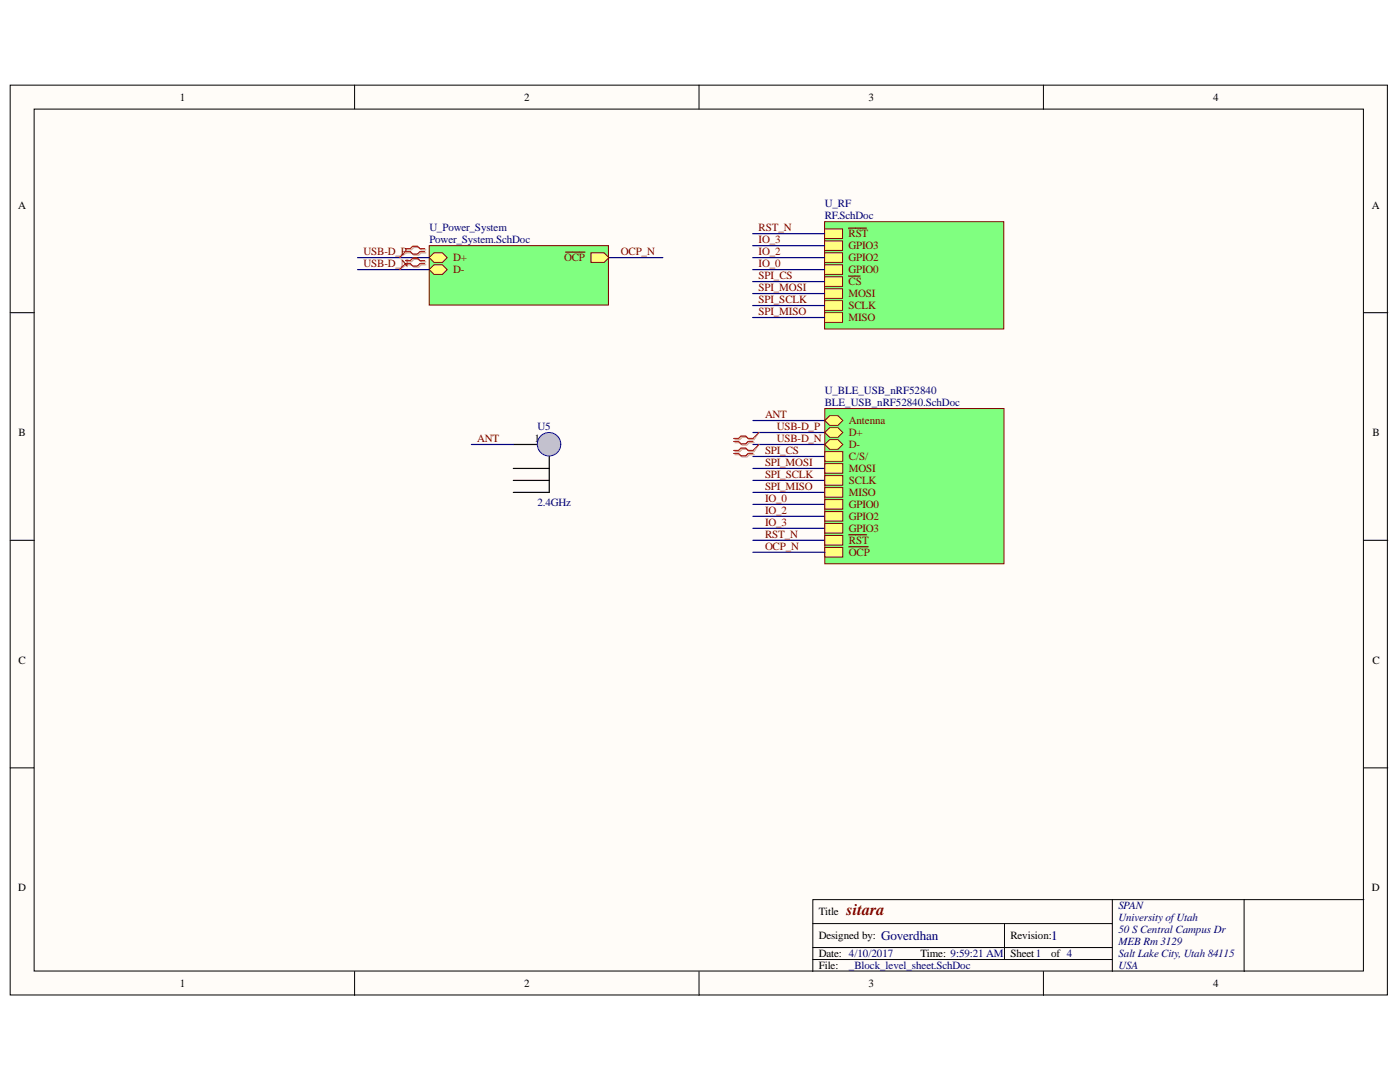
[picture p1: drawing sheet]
<svg xmlns="http://www.w3.org/2000/svg" width="279mm" height="216mm" viewBox="0 0 279 216" stroke-linecap="round" stroke-linejoin="round" font-family="sans-serif">
<g fill="#fffcf8" stroke="#000" stroke-width=".2">
<path d="M2 17h274.9v181.5h-274.9z"/>
<path d="M6.8 21.8h265.3v172h-265.3z"/>
</g>
<g fill="none" stroke="#000" stroke-width=".2">
<path d="M70.8 17v4.8M139.5 17v4.8M208.2 17v4.8M2 62.4h4.8M272.2 62.4h4.8M2 107.8h4.8M272.2 107.8h4.8M2 153.2h4.8M272.2 153.2h4.8M222 179.5v14.4M248.3 179.5h-86.1v14.4M272.2 179.5h-23.9v14.4"/>
<path d="M70.8 193.9v4.7M139.5 193.9v4.7M162.2 184.3h59.8M162.2 191.5h59.8M162.2 189.1h59.8M200.5 184.3v7.2M208.2 193.9v4.7"/>
</g>
<path d="M102.4 88.7h7.2M102.4 98.3h7.2" fill="none" stroke="#000" stroke-width=".24"/>
<circle cx="109.6" cy="88.6" r="2.34" fill="#c0c0c0" stroke="#00f" stroke-width=".2"/>
<path d="M102.4 93.5h7.2M102.4 95.9h7.2M109.6 91.1v7.2" fill="none" stroke="#000" stroke-width=".24"/>
<path d="M164.6 44.2h35.7v21.5h-35.7z" fill="#80ff80" stroke="#800000" stroke-width=".2"/>
<path d="M164.6 45.7h3.5v1.9h-3.5z" fill-rule="evenodd" fill="#ffff80"/>
<path d="M164.6 45.7h3.5v1.9h-3.5z" fill="none" stroke="#800000" stroke-width=".2"/>
<path d="M169.3 45.5h2.3M171.7 45.5h1.2" fill="none" stroke="#800000" stroke-width=".24"/>
<path d="M164.6 48.1h3.5v1.9h-3.5z" fill-rule="evenodd" fill="#ffff80"/>
<path d="M164.6 48.1h3.5v1.9h-3.5z" fill="none" stroke="#800000" stroke-width=".2"/>
<path d="M164.6 50.5h3.5v1.9h-3.5z" fill-rule="evenodd" fill="#ffff80"/>
<path d="M164.6 50.5h3.5v1.9h-3.5z" fill="none" stroke="#800000" stroke-width=".2"/>
<path d="M164.6 52.8h3.5v2h-3.5z" fill-rule="evenodd" fill="#ffff80"/>
<path d="M164.6 52.8h3.5v2h-3.5z" fill="none" stroke="#800000" stroke-width=".2"/>
<path d="M164.6 55.2h3.5v1.9h-3.5z" fill-rule="evenodd" fill="#ffff80"/>
<path d="M164.6 55.2h3.5v1.9h-3.5z" fill="none" stroke="#800000" stroke-width=".2"/>
<path d="M169.3 55.1h1.3M170.7 55.1h.9" fill="none" stroke="#800000" stroke-width=".24"/>
<path d="M164.6 57.6h3.5v1.9h-3.5z" fill-rule="evenodd" fill="#ffff80"/>
<path d="M164.6 57.6h3.5v1.9h-3.5z" fill="none" stroke="#800000" stroke-width=".2"/>
<path d="M164.6 60h3.5v1.9h-3.5z" fill-rule="evenodd" fill="#ffff80"/>
<path d="M164.6 60h3.5v1.9h-3.5z" fill="none" stroke="#800000" stroke-width=".2"/>
<path d="M164.6 62.4h3.5v1.9h-3.5z" fill-rule="evenodd" fill="#ffff80"/>
<path d="M164.6 62.4h3.5v1.9h-3.5z" fill="none" stroke="#800000" stroke-width=".2"/>
<path d="M121.5 51.4h10.8M150.2 51.4h14.4M150.2 46.6h14.4M150.2 49h14.4M150.2 53.8h14.4M150.2 56.2h14.4M150.2 58.6h14.4M150.2 61h14.4M150.2 63.4h14.4M94.1 88.7h8.3" fill="none" stroke="#000080" stroke-width=".24"/>
<path d="M85.7 49h35.7v11.9h-35.7z" fill="#80ff80" stroke="#800000" stroke-width=".2"/>
<path d="M85.7 51.4l.9-.9h1.7l.9 .9-.9 1h-1.7z" fill-rule="evenodd" fill="#ffff80"/>
<path d="M85.7 51.4l.9-.9h1.7l.9 .9-.9 1h-1.7z" fill="none" stroke="#800000" stroke-width=".2"/>
<path d="M85.7 53.8l.9-1h1.7l.9 1-.9 1h-1.7z" fill-rule="evenodd" fill="#ffff80"/>
<path d="M85.7 53.8l.9-1h1.7l.9 1-.9 1h-1.7z" fill="none" stroke="#800000" stroke-width=".2"/>
<path d="M117.9 50.5h2.7l.9 .9-.9 1h-2.7z" fill-rule="evenodd" fill="#ffff80"/>
<path d="M117.9 50.5h2.7l.9 .9-.9 1h-2.7z" fill="none" stroke="#800000" stroke-width=".2"/>
<path d="M112.9 50.3h1.3M114.3 50.3h1.3M115.6 50.3h1.1" fill="none" stroke="#800000" stroke-width=".24"/>
<path d="M150.3 83.9h14.3M150.3 86.3h14.3M150.3 88.7h14.3M150.3 91.1h14.3M150.3 93.5h14.3M150.3 95.9h14.3M150.3 98.3h14.3M150.3 100.6h14.3M150.3 103h14.3M150.3 105.4h14.3M150.3 107.8h14.3" fill="none" stroke="#000080" stroke-width=".24"/>
<path d="M164.6 81.5h35.8v31h-35.8z" fill="#80ff80" stroke="#800000" stroke-width=".2"/>
<path d="M164.6 83.9l1-.9h1.6l1 .9-1 1h-1.6z" fill-rule="evenodd" fill="#ffff80"/>
<path d="M164.6 83.9l1-.9h1.6l1 .9-1 1h-1.6z" fill="none" stroke="#800000" stroke-width=".2"/>
<path d="M164.6 86.3l1-1h1.6l1 1-1 1h-1.6z" fill-rule="evenodd" fill="#ffff80"/>
<path d="M164.6 86.3l1-1h1.6l1 1-1 1h-1.6z" fill="none" stroke="#800000" stroke-width=".2"/>
<path d="M164.6 88.7l1-1h1.6l1 1-1 .9h-1.6z" fill-rule="evenodd" fill="#ffff80"/>
<path d="M164.6 88.7l1-1h1.6l1 1-1 .9h-1.6z" fill="none" stroke="#800000" stroke-width=".2"/>
<path d="M164.6 90.1h3.6v1.9h-3.6z" fill-rule="evenodd" fill="#ffff80"/>
<path d="M164.6 90.1h3.6v1.9h-3.6z" fill="none" stroke="#800000" stroke-width=".2"/>
<path d="M164.6 92.5h3.6v1.9h-3.6z" fill-rule="evenodd" fill="#ffff80"/>
<path d="M164.6 92.5h3.6v1.9h-3.6z" fill="none" stroke="#800000" stroke-width=".2"/>
<path d="M164.6 94.9h3.6v1.9h-3.6z" fill-rule="evenodd" fill="#ffff80"/>
<path d="M164.6 94.9h3.6v1.9h-3.6z" fill="none" stroke="#800000" stroke-width=".2"/>
<path d="M164.6 97.3h3.6v1.9h-3.6z" fill-rule="evenodd" fill="#ffff80"/>
<path d="M164.6 97.3h3.6v1.9h-3.6z" fill="none" stroke="#800000" stroke-width=".2"/>
<path d="M164.6 99.7h3.6v1.9h-3.6z" fill-rule="evenodd" fill="#ffff80"/>
<path d="M164.6 99.7h3.6v1.9h-3.6z" fill="none" stroke="#800000" stroke-width=".2"/>
<path d="M164.6 102.1h3.6v1.9h-3.6z" fill-rule="evenodd" fill="#ffff80"/>
<path d="M164.6 102.1h3.6v1.9h-3.6z" fill="none" stroke="#800000" stroke-width=".2"/>
<path d="M164.6 104.5h3.6v1.9h-3.6z" fill-rule="evenodd" fill="#ffff80"/>
<path d="M164.6 104.5h3.6v1.9h-3.6z" fill="none" stroke="#800000" stroke-width=".2"/>
<path d="M164.6 106.9h3.6v1.9h-3.6z" fill-rule="evenodd" fill="#ffff80"/>
<path d="M164.6 106.9h3.6v1.9h-3.6z" fill="none" stroke="#800000" stroke-width=".2"/>
<path d="M169.4 106.7h2.3M171.8 106.7h1.2" fill="none" stroke="#800000" stroke-width=".24"/>
<path d="M164.6 109.2h3.6v2h-3.6z" fill-rule="evenodd" fill="#ffff80"/>
<path d="M164.6 109.2h3.6v2h-3.6z" fill="none" stroke="#800000" stroke-width=".2"/>
<path d="M169.4 109.1h1.4M170.8 109.1h1.3M172.2 109.1h1.1" fill="none" stroke="#800000" stroke-width=".24"/>
<path d="M71.4 51.4h14.3M71.4 53.8h14.3M150.3 110.2h14.3" fill="none" stroke="#000080" stroke-width=".24"/>
<path d="M81.2 49.9h.9l.5-.5h1l.4 .5h1M81.2 50.5h.9l.5 .4h1l.4-.4h1M81.2 52.2h.9l.5-.4h1l.4 .4h1M81.2 52.8h.9l.5 .5h1l.4-.5h1M146.7 88.3h.9l.5 .5h1l.4-.5h1M146.7 87.7h.9l.5-.4h1l.4 .4h1M146.7 90.7h.9l.5 .5h1l.4-.5h1M146.7 90.1h.9l.5-.5h1l.4 .5h1" fill="none" stroke="#d0a19e" stroke-width=".24"/>
<path d="M81.2 50.5l-1.5 .9M81.2 52.8l-1.5 1M151.5 86.3l-1 1.4M151.5 88.7l-1 1.4" fill="none" stroke="#d0a19e" stroke-width=".2"/>
<path d="M80.9 49.6h1l.5-.5h.9l.5 .5h1M80.9 50.2h1l.5 .5h.9l.5-.5h1M80.9 52h1l.5-.5h.9l.5 .5h1M80.9 52.6h1l.5 .5h.9l.5-.5h1M146.4 88.1h1l.5 .5h.9l.5-.5h1M146.4 87.5h1l.5-.5h.9l.5 .5h1M146.4 90.5h1l.5 .5h.9l.5-.5h1M146.4 89.9h1l.5-.5h.9l.5 .5h1" fill="none" stroke="#f00" stroke-width=".24"/>
<path d="M80.9 50.2l-1.2 1.2M80.9 52.6l-1.2 1.2M151.5 86.3l-1.2 1.2M151.5 88.7l-1.2 1.2" fill="none" stroke="#f00" stroke-width=".2"/>
<text font-size="3.2" fill="#800000" x="168.9" y="182.7">sitara</text>
<g font-size="2.6" fill="#000080">
<text x="175.9" y="187.6">Goverdhan</text>
<text x="209.8" y="187.6">1</text>
</g>
<g font-size="2.2">
<text x="35.9" y="20.1">1</text>
<text x="104.6" y="20.1">2</text>
<text x="173.3" y="20.1">3</text>
<text x="242.1" y="20.1">4</text>
<text x="3.6" y="41.6">A</text>
<text x="273.8" y="41.6">A</text>
<text x="3.7" y="87">B</text>
<text x="106.7" y="88.2">1</text>
<text x="273.9" y="87">B</text>
<text x="3.7" y="132.4">C</text>
<text x="273.9" y="132.4">C</text>
<text x="3.6" y="177.8">D</text>
<text x="273.8" y="177.8">D</text>
<text x="163.4" y="182.7">Title</text>
<text x="163.4" y="187.4">Designed by:</text>
<text x="163.4" y="191">Date: 4/10/2017</text>
<text x="183.7" y="191">Time: 9:59:21 AM</text>
<text x="201.7" y="187.4">Revision:</text>
<text x="201.7" y="191">Sheet1</text>
<text x="209.8" y="191">of 4</text>
<text x="35.9" y="196.9">1</text>
<text x="104.6" y="196.9">2</text>
<text x="163.4" y="193.4">File:</text>
<text x="173.3" y="196.9">3</text>
<text x="242.1" y="196.9">4</text>
</g>
<g font-size="2.2" fill="#000080">
<text x="164.6" y="41.4">U_RF</text>
<text x="85.7" y="46.2">U_Power_System</text>
<text x="164.6" y="43.7">RF.SchDoc</text>
<text x="85.7" y="48.5">Power_System.SchDoc</text>
<text x="164.6" y="78.6">U_BLE_USB_nRF52840</text>
<text x="164.6" y="81.1">BLE_USB_nRF52840.SchDoc</text>
<text x="107.3" y="85.8">U5</text>
<text x="107.3" y="100.9">2.4GHz</text>
<text x="223.2" y="181.5">SPAN</text>
<text x="223.2" y="183.8">University ofUtah</text>
<text x="223.2" y="186.2">50 S Central Campus Dr</text>
<text x="223.2" y="188.6">MEB Rm 3129</text>
<text x="223.2" y="191">Salt Lake City, Utah 84115</text>
<text x="169.4" y="193.4">_Block_level_sheet.SchDoc</text>
<text x="223.2" y="193.4">USA</text>
</g>
<g font-size="2.2" fill="#800000">
<text x="151.4" y="46.2">RST_N</text>
<text x="169.3" y="47.4">RST</text>
<text x="72.6" y="50.9">USB-D_P</text>
<text x="72.6" y="53.4">USB-D_N</text>
<text x="90.4" y="52.1">D+</text>
<text x="112.6" y="52.1">OCP</text>
<text x="123.9" y="50.9">OCP_N</text>
<text x="151.4" y="48.5">IO_3</text>
<text x="151.4" y="50.9">IO_2</text>
<text x="151.4" y="53.4">IO_0</text>
<text x="169.3" y="49.7">GPIO3</text>
<text x="169.3" y="52.1">GPIO2</text>
<text x="90.4" y="54.5">D-</text>
<text x="151.4" y="55.7">SPI_CS</text>
<text x="151.4" y="58.1">SPI_MOSI</text>
<text x="169.3" y="54.5">GPIO0</text>
<text x="169.3" y="56.9">CS</text>
<text x="169.3" y="59.3">MOSI</text>
<text x="151.4" y="60.5">SPI_SCLK</text>
<text x="151.4" y="62.9">SPI_MISO</text>
<text x="169.3" y="61.6">SCLK</text>
<text x="169.3" y="64.1">MISO</text>
<text x="152.7" y="83.5">ANT</text>
<text x="95.2" y="88.2">ANT</text>
<text x="155" y="85.8">USB-D_P</text>
<text x="155" y="88.2">USB-D_N</text>
<text x="169.4" y="84.6">Antenna</text>
<text x="169.4" y="87">D+</text>
<text x="169.4" y="89.4">D-</text>
<text x="152.7" y="90.6">SPI_CS</text>
<text x="152.7" y="93">SPI_MOSI</text>
<text x="152.7" y="95.4">SPI_SCLK</text>
<text x="169.4" y="91.8">C/S/</text>
<text x="169.4" y="94.2">MOSI</text>
<text x="152.7" y="97.8">SPI_MISO</text>
<text x="152.7" y="100.2">IO_0</text>
<text x="169.4" y="96.6">SCLK</text>
<text x="169.4" y="99">MISO</text>
<text x="169.4" y="101.4">GPIO0</text>
<text x="152.7" y="102.6">IO_2</text>
<text x="152.7" y="104.9">IO_3</text>
<text x="152.7" y="107.3">RST_N</text>
<text x="169.4" y="103.8">GPIO2</text>
<text x="169.4" y="106.1">GPIO3</text>
<text x="152.7" y="109.8">OCP_N</text>
<text x="169.4" y="108.6">RST</text>
<text x="169.4" y="110.9">OCP</text>
</g>
</svg>
